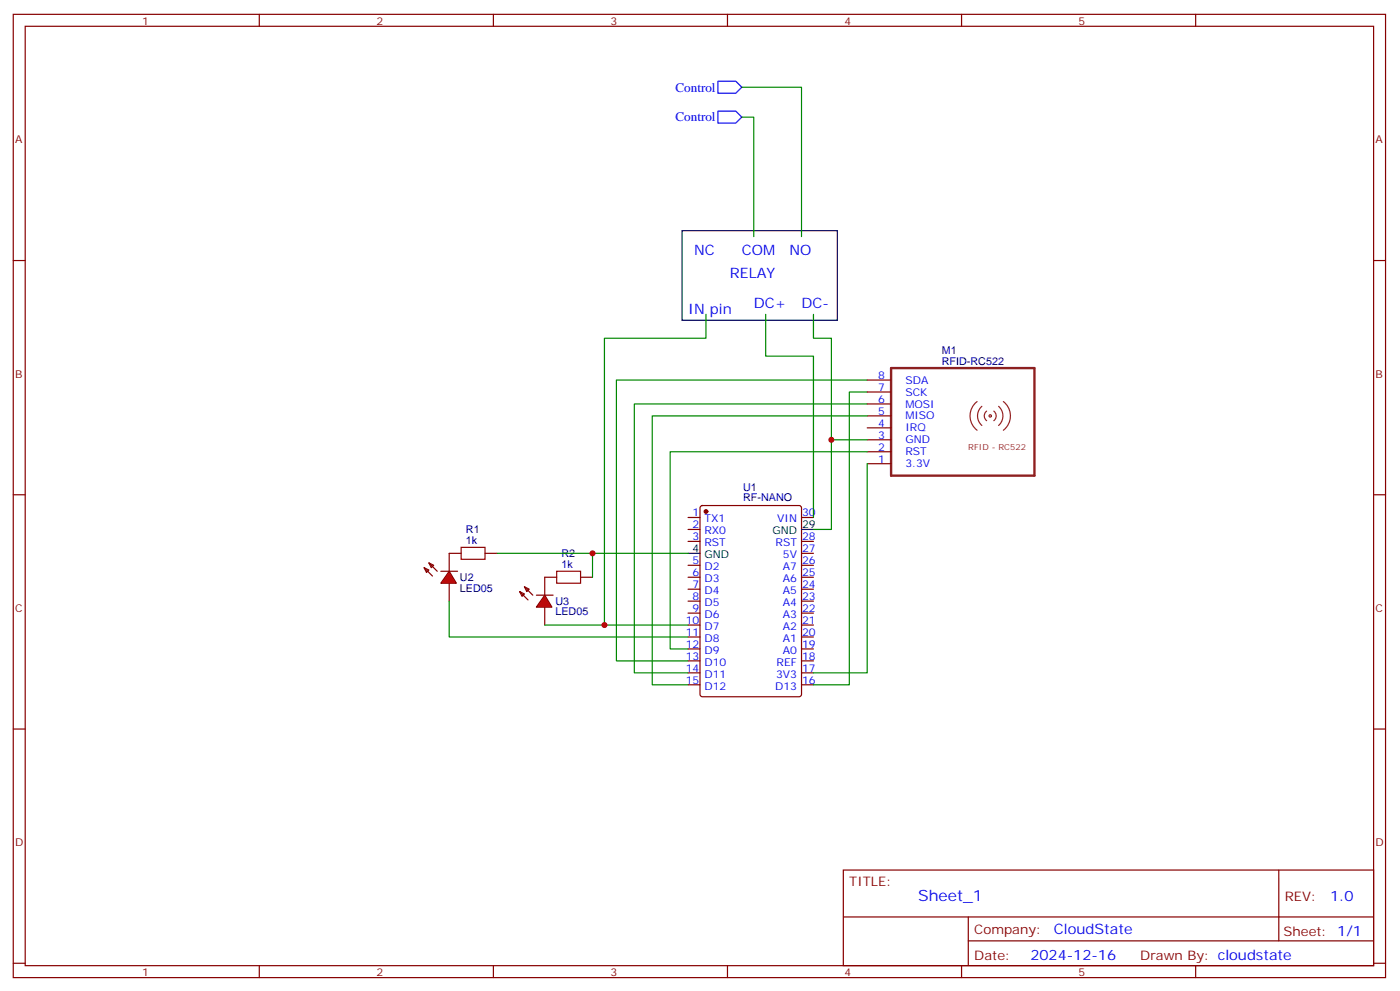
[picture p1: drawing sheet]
<svg xmlns="http://www.w3.org/2000/svg" width="414mm" height="293mm" viewBox="0 0 414 293" stroke-linecap="round" stroke-linejoin="round" font-family="sans-serif">
<g fill="none" stroke="#870000" stroke-width=".35">
<path d="M3.9 4.2h405.4v284.4h-405.4zM7.4 7.8h398.3v277.2h-398.3zM76.6 4.2v3.6M145.7 4.2v3.6M214.9 4.2v3.6M284 4.2v3.6M353.2 4.2v3.6M3.9 76.9h3.5M405.7 76.9h3.6M256.2 112.2h7M256.2 115.7h7M256.2 119.2h7"/>
<path d="M256.2 122.8h7M256.2 126.3h7M256.2 133.3h7M256.2 136.9h7M256.2 129.8h7M3.9 146h3.5M203.2 152.8h3.6M203.2 156.3h3.6M203.2 159.8h3.6M207 149.4l.5-.2h28.5l.7 .5v55.3l-.4 .6-28.8 .1-.7-.5v-55.3zM236.7 152.8h3.6M236.7 159.8h3.6"/>
<path d="M405.7 146h3.6M125.3 167.6l1.4 .7-.7 .7zM125.3 167.6l2.4 2.4M126.7 166.2l1.4 .7-.7 .7zM126.7 166.2l2.5 2.4M132.7 163.3v5.3M132.7 172.2v5.2M203.2 166.9h3.6M203.2 170.4h3.6M203.2 173.9h3.6M203.2 177.4h3.6M236.7 166.9h3.6"/>
<path d="M236.7 170.4h3.6M236.7 173.9h3.6M236.7 177.4h3.6M236.7 163.3h3.6M203.2 181h3.6M203.2 184.5h3.6M203.2 188h3.6M203.2 191.6h3.6M203.2 195.1h3.6M203.2 198.6h3.6M236.7 181h3.6M236.7 184.5h3.6"/>
<path d="M236.7 188h3.6M236.7 191.6h3.6M236.7 195.1h3.6M236.7 198.6h3.6M3.9 215.2h3.5M203.2 202.1h3.6M236.7 202.1h3.6M405.7 215.2h3.6M249.1 256.8h156.6v28.2h-156.6zM377.7 256.8v20.9M249.1 270.7h156.5M286 277.7h119.6"/>
<path d="M286 270.7v14.1M3.9 284.3h3.5M76.6 285v3.6M145.7 285v3.6M214.9 285v3.6M284 285v3.6M353.2 285v3.6M405.7 284.3h3.6"/>
</g>
<circle cx="208.5" cy="151" r=".53" fill="#870000" stroke="#870000" stroke-width=".35"/>
<path d="M236.7 156.3h3.6M203.2 163.3h3.6" fill="none" stroke="#000" stroke-width=".35"/>
<path d="M263.2 108.7h42.3v31.7h-42.3z" fill="none" stroke="#8c2424" stroke-width=".71"/>
<g fill="none" stroke="#8c2424" stroke-width=".35">
<path d="M288.6 118.5a5.3 5.3 0 0 0 0 8.5M290 119.9a3.7 3.7 0 0 0 0 5.7M295 119.9a3.7 3.7 0 0 1 0 5.7M296.4 118.5a5.3 5.3 0 0 1 0 8.5M291.4 121.4a1.76 1.76 0 0 0 0 2.8M293.5 121.4a1.76 1.76 0 0 1 0 2.8"/>
<circle cx="292.5" cy="122.8" r=".35"/>
</g>
<path d="M256.2 112.2h-74.1v82.9h21.1M256.2 115.7h-5.3v86.4h-10.6M256.2 119.2h-68.8v79.4h15.8M256.2 122.8h-63.5v79.3h10.5M256.2 129.8h-10.6v26.5h-5.3M256.2 133.3h-58.3v58.3h5.3M256.2 136.9v61.7h-15.9" fill="none" stroke="#008700" stroke-width=".35"/>
<path d="M132.7 168.6l2.1 3.6h-4.6z" fill="#f00" stroke="#870000" stroke-width=".35"/>
<path d="M130.2 168.6h4.9M153.5 174.6l1.4 .7-.7 .7zM153.5 174.6l2.5 2.5M154.9 173.2l1.4 .7-.7 .7zM154.9 173.2l2.5 2.5M160.9 170.4v5.3M160.9 179.2v5.3" fill="none" stroke="#870000" stroke-width=".35"/>
<path d="M160.9 175.7l2.1 3.5h-4.6z" fill="#f00" stroke="#870000" stroke-width=".35"/>
<path d="M132.7 163.3h3.5M143.3 163.3h3.5M158.4 175.7h5M160.9 170.4h3.5M171.5 170.4h3.5" fill="none" stroke="#870000" stroke-width=".35"/>
<path d="M219.1 34.6h3.5v35.2M219.1 25.8h17.6v44M208.5 92.8v7h-30v84.7M226.2 92.8v12.3h14.1v47.7M240.3 92.8v7h5.3v30M132.7 177.4v10.6h70.5M146.8 163.3h56.4M175 163.3v7.1M160.9 184.5h42.3" fill="none" stroke="#008700" stroke-width=".35"/>
<path d="M136.2 161.6h7.1v3.5h-7.1zM164.4 168.6h7.1v3.6h-7.1z" fill="none" stroke="#a10000" stroke-width=".35"/>
<path d="M201.5 68.1h45.8v26.4h-45.8z" fill="none" stroke="#000" stroke-width=".35"/>
<path d="M212.1 32.8h5.2l1.8 1.8-1.8 1.7h-5.2zM212.1 24h5.2l1.8 1.8-1.8 1.7h-5.2z" fill="none" stroke="#00f" stroke-width=".35"/>
<g fill="#c00">
<circle cx="175" cy="163.3" r=".88"/>
<circle cx="245.6" cy="129.8" r=".88"/>
<circle cx="178.5" cy="184.5" r=".88"/>
</g>
<text font-size="4.6" fill="#00f" x="271.2" y="265.8">Sheet_1</text>
<g font-size="4.2" fill="#00f">
<text x="205" y="75.1">NC</text>
<text x="219.1" y="75.1">COM</text>
<text x="233.2" y="75.1">NO</text>
<text x="215.6" y="82.2">RELAY</text>
<text x="203.2" y="92.8">IN pin</text>
<text x="222.6" y="91">DC+</text>
<text x="236.7" y="91">DC-</text>
<text x="392.9" y="266.1">1.0</text>
<text x="311.3" y="275.6">CloudState</text>
<text x="304.3" y="283.4">2024-12-16</text>
</g>
<g font-size="3.9" fill="#00f">
<text x="199.5" y="27">Control</text>
<text x="199.5" y="35.8">Control</text>
</g>
<g font-size="3.9" fill="#800">
<text x="250.9" y="261.4">TITLE:</text>
<text x="379.5" y="266.1">REV:</text>
<text x="287.8" y="275.6">Company:</text>
<text x="379.1" y="276.2">Sheet: 1/1</text>
<text x="287.8" y="283.3">Date:</text>
<text x="336.8" y="283.4">Drawn By: cloudstate</text>
</g>
<g font-size="3.2" fill="#800">
<text x="42" y="7.2">1</text>
<text x="111.2" y="7.2">2</text>
<text x="180.3" y="7.2">3</text>
<text x="249.4" y="7.2">4</text>
<text x="318.6" y="7.2">5</text>
<text x="4.4" y="42.3">A</text>
<text x="406.3" y="42.3">A</text>
<text x="4.4" y="111.5">B</text>
<text x="406.3" y="111.5">B</text>
<text x="4.4" y="180.6">C</text>
<text x="406.3" y="180.6">C</text>
<text x="4.4" y="249.8">D</text>
<text x="406.3" y="249.8">D</text>
<text x="42" y="288">1</text>
<text x="111.2" y="288">2</text>
<text x="180.3" y="288">3</text>
<text x="249.4" y="288">4</text>
<text x="318.6" y="288">5</text>
</g>
<g font-size="3.2" fill="#000080">
<text x="278.2" y="107.6">RFID-RC522</text>
<text x="278.2" y="104.4">M1</text>
<text x="219.5" y="148">RF-NANO</text>
<text x="219.5" y="145">U1</text>
<text x="137.6" y="160.5">1k</text>
<text x="137.6" y="157.4">R1</text>
<text x="165.9" y="167.6">1k</text>
<text x="165.9" y="164.4">R2</text>
<text x="135.9" y="171.4">U2</text>
<text x="135.9" y="174.6">LED05</text>
<text x="164.1" y="178.5">U3</text>
<text x="164.1" y="181.7">LED05</text>
</g>
<g font-size="3.2" fill="#00f">
<text x="259.4" y="111.8">8</text>
<text x="267.4" y="113.2">SDA</text>
<text x="259.4" y="115.4">7</text>
<text x="259.4" y="118.9">6</text>
<text x="267.4" y="116.8">SCK</text>
<text x="259.4" y="122.4">5</text>
<text x="259.4" y="125.9">4</text>
<text x="267.4" y="120.3">MOSI</text>
<text x="267.4" y="123.8">MISO</text>
<text x="259.4" y="129.5">3</text>
<text x="267.4" y="127.4">IRQ</text>
<text x="267.4" y="130.9">GND</text>
<text x="259.4" y="133">2</text>
<text x="259.4" y="136.5">1</text>
<text x="267.4" y="134.4">RST</text>
<text x="267.4" y="137.9">3.3V</text>
<text x="204.6" y="152.4">1</text>
<text x="204.6" y="155.9">2</text>
<text x="208.1" y="154.2">TX1</text>
<text x="229.6" y="154.2">VIN</text>
<text x="236.9" y="152.4">30</text>
<text x="204.6" y="159.5">3</text>
<text x="208.1" y="157.7">RX0</text>
<text x="208.1" y="161.2">RST</text>
<text x="229.1" y="161.2">RST</text>
<text x="236.9" y="159.5">28</text>
<text x="204.6" y="166.5">5</text>
<text x="231.3" y="164.7">5V</text>
<text x="236.9" y="166.5">26</text>
<text x="236.9" y="163">27</text>
<text x="204.6" y="170">6</text>
<text x="204.6" y="173.6">7</text>
<text x="208.1" y="168.3">D2</text>
<text x="208.1" y="171.8">D3</text>
<text x="231.3" y="171.8">A6</text>
<text x="231.3" y="168.3">A7</text>
<text x="236.9" y="173.6">24</text>
<text x="236.9" y="170">25</text>
<text x="204.6" y="177.1">8</text>
<text x="208.1" y="175.3">D4</text>
<text x="208.1" y="178.9">D5</text>
<text x="231.3" y="178.9">A4</text>
<text x="231.3" y="175.3">A5</text>
<text x="236.9" y="177.1">23</text>
<text x="202.6" y="184.1">10</text>
<text x="204.6" y="180.6">9</text>
<text x="208.1" y="182.4">D6</text>
<text x="208.1" y="185.9">D7</text>
<text x="231.3" y="185.9">A2</text>
<text x="231.3" y="182.4">A3</text>
<text x="236.9" y="184.1">21</text>
<text x="236.9" y="180.6">22</text>
<text x="202.6" y="187.7">11</text>
<text x="202.6" y="191.2">12</text>
<text x="208.1" y="189.4">D8</text>
<text x="231.3" y="189.4">A1</text>
<text x="236.9" y="191.2">19</text>
<text x="236.9" y="187.7">20</text>
<text x="202.6" y="194.7">13</text>
<text x="208.1" y="193">D9</text>
<text x="208.1" y="196.5">D10</text>
<text x="229.4" y="196.5">REF</text>
<text x="231.3" y="193">A0</text>
<text x="236.9" y="194.7">18</text>
<text x="202.6" y="198.3">14</text>
<text x="202.6" y="201.8">15</text>
<text x="208.1" y="200">D11</text>
<text x="208.1" y="203.6">D12</text>
<text x="229" y="203.6">D13</text>
<text x="229.2" y="200">3V3</text>
<text x="236.9" y="201.8">16</text>
<text x="236.9" y="198.3">17</text>
</g>
<g font-size="3.2">
<text x="236.9" y="155.9">29</text>
<text x="228.2" y="157.7">GND</text>
<text x="204.6" y="163">4</text>
<text x="208.1" y="164.7">GND</text>
</g>
<text font-size="2.5" fill="#8d2323" x="286" y="132.9">RFID - RC522</text>
</svg>
